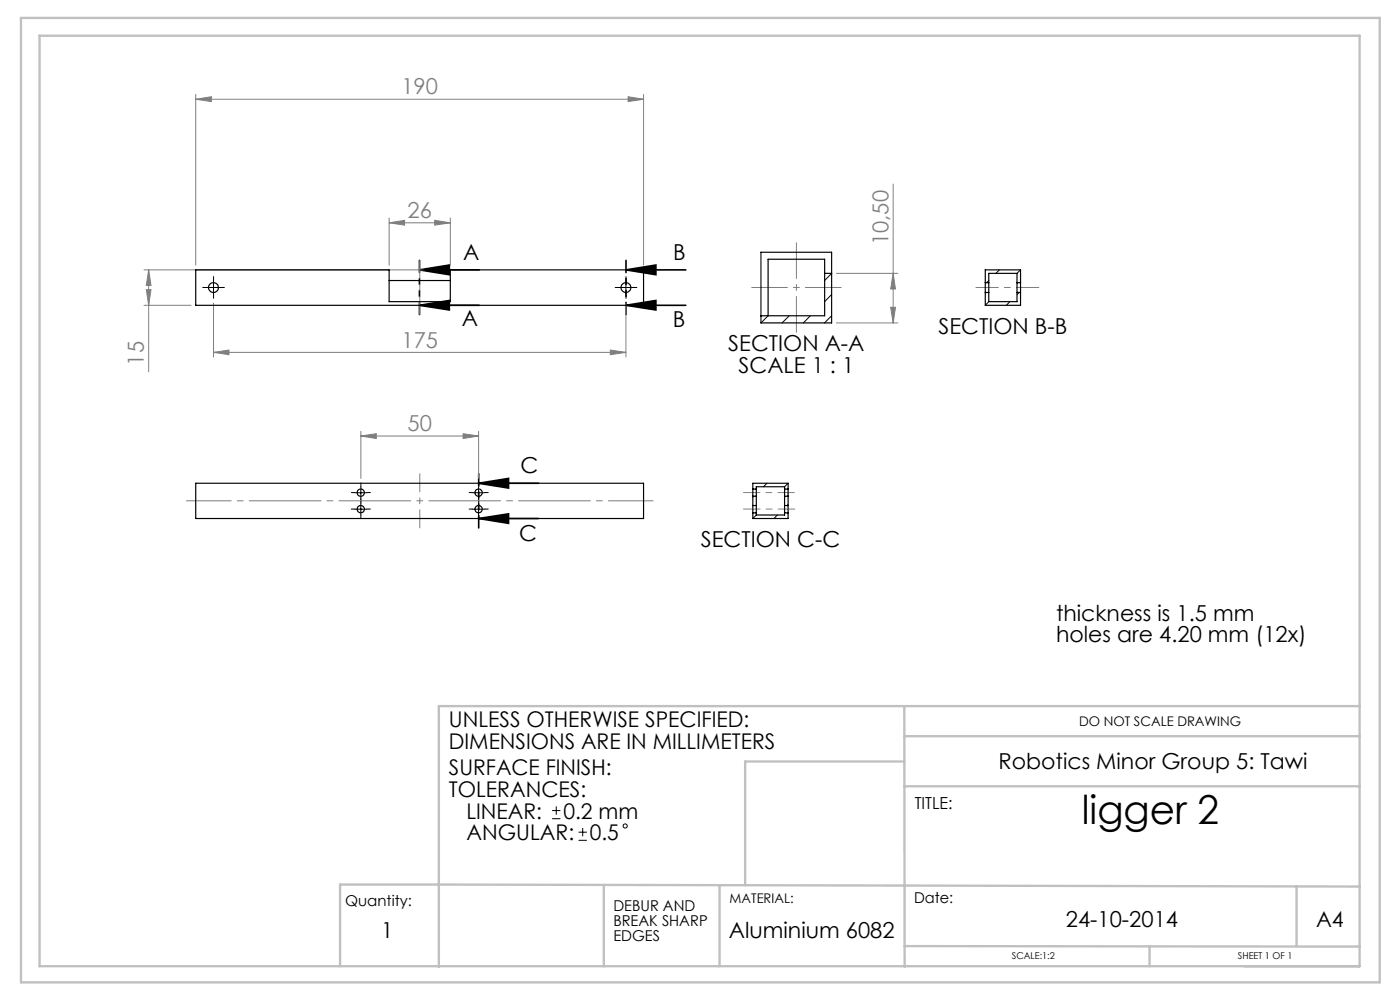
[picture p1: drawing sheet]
<svg xmlns="http://www.w3.org/2000/svg" width="297mm" height="210mm" viewBox="0 0 297 210" stroke-linecap="round" stroke-linejoin="round" font-family="sans-serif">
<g fill="none" stroke="#000" stroke-width=".21">
<path d="M45.3 59.8v2.5M132.8 59.8v2.5M44 61h2.5M131.6 61h2.4M75.3 104.5h2.5M75.3 108h2.5M76.6 103.2v2.6M76.6 106.7v2.5M100.3 104.5h2.5M100.3 108h2.5M101.5 103.2v2.6M101.5 106.7v2.5"/>
<path d="M117.1 173.7h1.8M117.1 171.9h1.8M118 171.1v1.7M122.7 178.3h1.8M122.7 176.5h1.8M123.6 175.6v1.8"/>
<circle cx="132.6" cy="175.2" r=".44"/>
</g>
<path d="M89 57.2l6.3-1v2.1zM89 57.2h12.7M132.8 57.2l6.3-1v2.1zM132.8 57.2h12.7M89 64.8l6.3-1.1v2zM89 64.8h12.7M132.8 64.8l6.3-1.1v2zM132.8 64.8h12.7M101.5 102.5l6.4-1v2zM101.5 110l6.4-1v2zM101.5 102.5h12.7M101.5 110h12.7" fill="none" stroke="#000" stroke-width=".35"/>
<g fill="none" stroke="#808080" stroke-width=".21">
<path d="M41.5 21.1l3.3-.6v1zM41.5 20v36.3M41.5 21.1h95M133.2 20.5l3.3 .6-3.3 .4zM136.5 20v36.3M189.5 39v29.5M30.6 57.2h63.9M31.5 57.2v21.7M31.5 57.2l.5 3.4h-1zM82.5 47.3l3.3-.6v1.1zM82.5 46.2v10.1M82.5 47.3h13"/>
<path d="M92.2 46.7l3.3 .6-3.3 .5zM95.5 46.2v10.1M177.4 58h13.1M189.5 58l.5 3.3h-1.1zM30.6 64.8h9.9M31 61.4h1l-.5 3.4zM45.3 74.7l3.3-.4v.9zM45.3 64.3v11.4M45.3 74.7h87.5M129.5 74.3l3.3 .4-3.3 .5zM132.8 64.3v11.4M177.4 68.5h13.1"/>
<path d="M188.9 65.2h1.1l-.5 3.3zM76.6 92.5l3.2-.5v1zM76.6 91.5v10M76.6 92.5h24.9M98.2 92l3.3 .5-3.3 .5zM101.5 91.5v10"/>
</g>
<g fill="none" stroke="#000" stroke-width=".21" stroke-dasharray="15.2 1.3 1.3 1.3">
<path d="M45.3 59.7v-1M132.8 59.7v-1M44.1 61h-1.1M45.3 62.2v1.1M46.6 61h1M131.6 61h-1.1M132.8 62.2v1.1M134.1 61h1M75.3 104.5h-.8M75.3 108h-.8M76.6 103.2v-.7M76.6 105.7v.8"/>
<path d="M76.6 106.7v-.7M76.6 109.2v.8M77.8 104.5h.8M77.8 108h.8M100.3 104.5h-.8M100.3 108h-.8M101.6 103.2v-.7M101.6 105.7v.8M101.6 106.7v-.7M101.6 109.2v.8M102.8 104.5h.8M102.8 108h.8"/>
</g>
<path d="M89 55.2v11.5M132.8 55.2v11.5M101.6 100.5v11.5" fill="none" stroke="#000" stroke-width=".35" stroke-dasharray="6.3 1.3 1.3 1.3 1.3 1.3" stroke-dashoffset="3.8"/>
<path d="M89.1 55.2v11.5M89.1 100.5v11.5" fill="none" stroke="#808080" stroke-width=".21" stroke-dasharray="15.2 1.3 1.3 1.3" stroke-dashoffset="11.4"/>
<path d="M138.6 106.2h-99" fill="none" stroke="#808080" stroke-width=".21" stroke-dasharray="15.2 1.3 1.3 1.3" stroke-dashoffset="5.7"/>
<path d="M220.4 61h-13.4" fill="none" stroke="#808080" stroke-width=".21" stroke-dasharray="15.2 1.3 1.3 1.3" stroke-dashoffset="10.5"/>
<path d="M157.7 108h10.9M168.5 104.5h-10.8" fill="none" stroke="#808080" stroke-width=".21" stroke-dasharray="15.2 1.3 1.3 1.3" stroke-dashoffset="11.7"/>
<path d="M159.5 61h19M169 70.5v-19" fill="none" stroke="#808080" stroke-width=".21" stroke-dasharray="15.2 1.3 1.3 1.3" stroke-dashoffset="7.6"/>
<g fill="none" stroke="#c0c0c0" stroke-width=".5">
<path d="M4.4 3.8h288.3v204.6h-288.3zM8.4 7.6h280v197.4h-280zM191.8 149.8l.1 55.3M191.8 156.2h96.6M288.4 149.8h-195.3v55.3M191.8 166.8h96.6M191.8 161.5h-33.7v26.3M128.1 187.7v17.3M152.6 187.7v17.3M275.1 188v12.7M288.4 188.1l-216.3-.5v17.4M191.9 200.7l96.5 .1"/>
<path d="M243.9 200.7v4.3"/>
</g>
<g fill="#000">
<path d="M89 57.2l6.3-1v2.1zM89 64.8l6.3-1.1v2z"/>
<path d="M101.5 102.5l6.4-1v2zM101.5 110l6.4-1v2zM132.8 57.2l6.3-1v2.1zM132.8 64.8l6.3-1.1v2z"/>
</g>
<g fill="#808080">
<path d="M133.2 20.5l3.3 .6-3.3 .4zM41.5 21.1l3.3-.6v1z"/>
<path d="M76.6 92.5l3.2-.5v1zM98.2 92l3.3 .5-3.3 .5zM82.5 47.3l3.3-.6v1.1zM92.2 46.7l3.3 .6-3.3 .5zM45.3 74.7l3.3-.4v.9zM129.5 74.3l3.3 .4-3.3 .5z"/>
<path d="M31.5 57.2l.5 3.4h-1zM31 61.4h1l-.5 3.4z"/>
<path d="M189.5 58l.5 3.3h-1.1zM188.9 65.2h1.1l-.5 3.3z"/>
</g>
<g fill="none" stroke="#000" stroke-width=".25">
<path d="M41.5 57.2h41v6.8h13v-6.8h41v7.6h-95zM82.5 59.5h13M161.4 53.5h15v15h-15zM174.9 58h1.5M209 60v2M209 60v-2.8h7.5v2.8M209 60h.8M209.8 60v2M209.8 60v-2h6v2M215.8 60v2M215.8 60h.7M216.5 60v2"/>
<path d="M161.4 67h13.5v-12h-12v12M209 62v2.8h7.5v-2.8M209 62h.8M209.8 62v2h6v-2M215.8 62h.7M41.5 102.5h95v7.5h-95zM159.7 103.7v1.6M159.7 107.2v1.6M159.7 103.7v-1.2h7.5v1.2M159.7 108.8v1.2h7.5v-1.2M159.7 103.7h.7M159.7 105.3h.7"/>
<path d="M159.7 107.2h.7M159.7 108.8h.7M159.7 105.3v1.9M160.4 103.7v1.6M160.4 107.2v1.6M160.4 108.8v.4h6v-.4M160.4 103.7v-.5h6v.5M160.4 105.3v1.9M166.4 103.7v1.6M166.4 107.2v1.6M166.4 103.7h.8M166.4 105.3h.8"/>
<path d="M166.4 107.2h.8M166.4 108.8h.8M166.4 105.3v1.9M167.2 103.7v1.6M167.2 107.2v1.6M167.2 105.3v1.9"/>
<circle cx="45.3" cy="61" r="1.04"/>
<circle cx="132.8" cy="61" r="1.04"/>
<circle cx="76.5" cy="108" r=".76"/>
<circle cx="76.6" cy="104.5" r=".77"/>
<circle cx="101.5" cy="108" r=".78"/>
<circle cx="101.5" cy="104.5" r=".79"/>
</g>
<g fill="none" stroke="#000" stroke-width=".21">
<path d="M176.4 58l-1.5 1.5M209.8 59.5l-.5 .5M212 57.2l-.7 .8M216.5 57.2l-.7 .8M162.9 67l-1.5 1.5M167.4 67l-1.5 1.5M171.9 67l-1.5 1.5M176.4 62.5l-1.5 1.5M176.4 67l-1.5 1.5M209.8 64l-.8 .8M214.2 64l-.7 .8M216.2 62l-.4 .5"/>
<path d="M159.9 105.3l-.2 .2M160.4 109.2l-.7 .8M162.7 102.5l-.7 .7M164.9 109.2l-.7 .8M167.2 107l-.2 .2M167.2 102.5l-.8 .7"/>
</g>
<text font-size="8.5" x="229.5" y="174.8">ligger 2</text>
<g font-size="4.7" fill="#808080">
<text x="85.2" y="20">190</text>
<text x="86.5" y="46.2">26</text>
<text x="188.5" y="52" transform="rotate(-90 188.5 52)">10,50</text>
<text x="30.5" y="77.5" transform="rotate(-90 30.5 77.5)">15</text>
<text x="85.2" y="73.7">175</text>
<text x="86.5" y="91.5">50</text>
</g>
<g font-size="4.7">
<text x="98.2" y="55.1">A</text>
<text x="142.8" y="55.1">B</text>
<text x="98" y="69.1">A</text>
<text x="142.7" y="69.3">B</text>
<text x="199.1" y="70.7">SECTION B-B</text>
<text x="154.5" y="74.5">SECTION A-A</text>
<text x="156.7" y="79">SCALE 1 : 1</text>
<text x="110.4" y="100.3">C</text>
<text x="110.1" y="114.8">C</text>
<text x="148.7" y="116">SECTION C-C</text>
<text x="224" y="131.7">thickness is 1.5 mm</text>
<text x="224" y="136.2">holes are 4.20 mm (12x)</text>
<text x="211.8" y="163.1">Robotics Minor Group 5: Tawi</text>
<text x="226.1" y="196.6">24-10-2014</text>
<text x="80.8" y="199">1</text>
<text x="154.6" y="199">Aluminium 6082</text>
</g>
<g font-size="4.6">
<text x="95.2" y="154.3">UNLESS OTHERWISE SPECIFIED:</text>
<text x="95.2" y="158.9">DIMENSIONS ARE IN MILLIMETERS</text>
<text x="95.2" y="164.5">SURFACE FINISH:</text>
<text x="95.2" y="169.1">TOLERANCES:</text>
<text x="98.9" y="173.7">LINEAR:</text>
<text x="119.5" y="173.7">0.2 mm</text>
<text x="99" y="178.2">ANGULAR:</text>
<text x="125.1" y="178.2">0.5</text>
<text x="279.2" y="196.6">A4</text>
</g>
<text font-size="3.5" x="194" y="171.7">TITLE:</text>
<g font-size="3.2">
<text x="193.9" y="191.5">Date:</text>
<text x="73.2" y="192.2">Quantity:</text>
<text x="130.1" y="193.2">DEBUR AND</text>
<text x="130.1" y="196.4">BREAK SHARP</text>
<text x="130.1" y="199.6">EDGES</text>
</g>
<g font-size="2.8">
<text x="228.9" y="153.9">DO NOT SCALE DRAWING</text>
<text x="154.8" y="191.5">MATERIAL:</text>
</g>
<g font-size="2">
<text x="214.7" y="203.5">SCALE:1:2</text>
<text x="262.6" y="203.5">SHEET 1 OF 1</text>
</g>
</svg>
